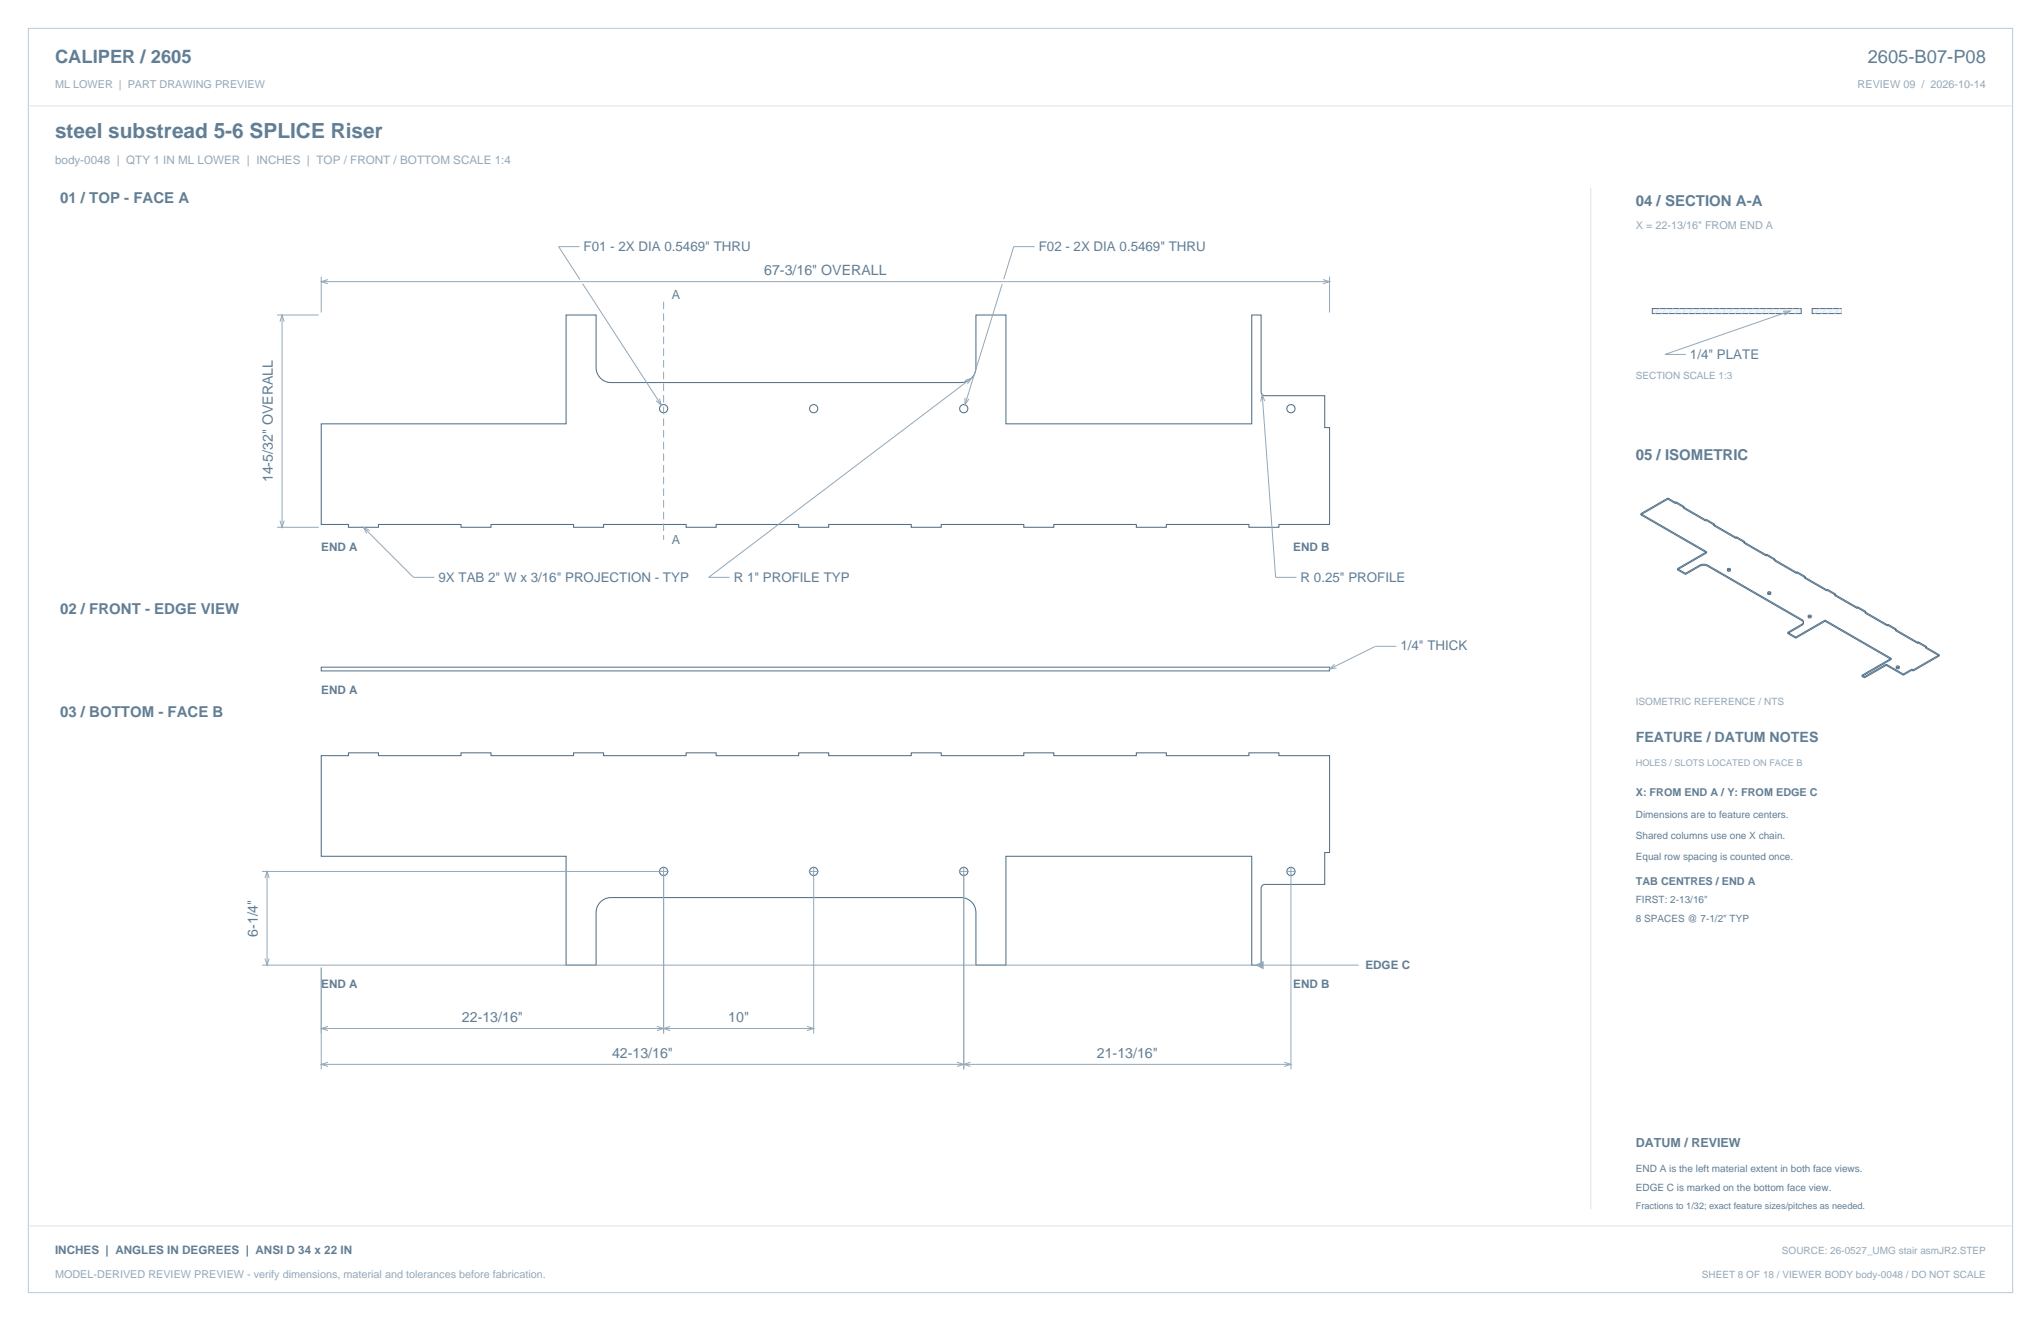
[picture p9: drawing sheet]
<svg xmlns="http://www.w3.org/2000/svg" width="864mm" height="559mm" viewBox="0 0 864 559" stroke-linecap="round" stroke-linejoin="round" font-family="sans-serif">
<path d="M12 12h839.6v534.8h-839.6z" fill="none" stroke="#b8cad8" stroke-width=".42"/>
<path d="M12 44.8h839.6M673.1 79.4v432.1" fill="none" stroke="#dbe5ed" stroke-width=".42"/>
<g fill="none" stroke="#536f85" stroke-width=".44">
<path d="M135.9 179.3h103.6v-46h12.7l.2 23.6 .7 1.8 1.4 1.7 1.9 1.1 2.2 .3 149.1-.1 1.9-.6 1.5-1.1 1.1-1.5 .6-1.8 .1-23.4h12.7v46h104v-46h4v32.5l.3 1 1.3 .6h25.3v13.5h2.1v41h-21.5v1.2h-12.7v-1.2h-34.9v1.2h-12.7v-1.2h-34.9v1.2h-12.7v-1.2h-34.9v1.2h-12.7v-1.2h-35v1.2h-12.7v-1.2h-34.9v1.2h-12.7v-1.2h-34.9v1.2h-12.7v-1.2h-34.9v1.2h-12.7v-1.2h-35v1.2h-12.7v-1.2h-11.5zM135.9 319.7h11.5v-1.2h12.7v1.2h35v-1.2h12.7v1.2h34.9v-1.2h12.7v1.2h34.9v-1.2h12.7v1.2h34.9v-1.2h12.7v1.2h35v-1.2h12.7v1.2h34.9v-1.2h12.7v1.2h34.9v-1.2h12.7v1.2h34.9v-1.2h12.7v1.2h21.5v40.9h-2.1v13.5h-25.3l-1.4 .8-.2 .8v32.6h-4v-46.1h-104v46.1h-12.7l-.1-23.7-.8-2-1.5-1.6-1.8-.9-2.1-.4-149.1 .1-1.8 .6-1.6 1.1-1.1 1.5-.7 2-.1 23.3h-12.7v-46.1h-103.6z"/>
<circle cx="280.8" cy="172.9" r="1.74"/>
<circle cx="344.3" cy="172.9" r="1.74"/>
<circle cx="407.8" cy="172.9" r="1.74"/>
<circle cx="546.2" cy="172.9" r="1.74"/>
<circle cx="280.8" cy="368.6" r="1.74"/>
<circle cx="344.3" cy="368.6" r="1.74"/>
<circle cx="407.8" cy="368.6" r="1.74"/>
<circle cx="546.2" cy="368.6" r="1.74"/>
</g>
<g fill="none" stroke="#93a8b9" stroke-width=".42">
<path d="M135.9 117v15.2M135.9 119.1h426.7M138.8 118.3l-2.9 .8 2.9 .9M245.2 104.3h-8.8l9 14M437.8 104.3h-8.8l-4.3 13.8M559.7 118.3l2.9 .8-2.9 .9M562.6 117v15.2M117.2 133.3h17.7M118.5 136.1l.8-2.8 .9 2.8M119.3 133.3v89.8M246.5 120l33.3 51.4M424.1 120.2l-15.8 51"/>
<path d="M411.1 160l-111.2 84.2h8.8M279 168.6l.8 2.8-2.2-1.9M408.3 168.3v2.9l1.7-2.4M408.3 161l2.8-1-1.7 2.4M534.1 166.9l5.7 77.3h8.8M535.2 169.7l-1.1-2.8-.7 2.9M117.2 223.1h17.7M118.5 220.2l.8 2.9 .9-2.9M153.8 223.1l21.2 21.1h8.8M156.4 224.4l-2.6-1.3 1.4 2.6M590.8 273.4h-8.8l-19.4 9.6M564.7 281l-2.1 2 2.9-.4"/>
<path d="M110.9 368.6h172M112.1 371.5l.9-2.9 .9 2.9M113 368.6v39.7M280.8 366.5v70.7M342.2 368.6h4.2M344.3 366.5v70.7M405.7 368.6h4.2M407.8 366.5v85.9M544.1 368.6h4.3M546.2 366.5v85.9M110.9 408.3h419.7M112.1 405.4l.9 2.9 .9-2.9"/>
<path d="M135.9 409.3v43.1M531.6 408.3h43.3M135.9 435.1h208.4M138.8 434.2l-2.9 .9 2.9 .9M278 434.2l2.8 .9-2.8 .9M283.6 434.2l-2.8 .9 2.8 .9M341.5 434.2l2.8 .9-2.8 .9M135.9 450.2h410.3M138.8 449.4l-2.9 .8 2.9 .9M405 449.4l2.8 .8-2.8 .9M410.6 449.4l-2.8 .8 2.8 .9M543.4 449.4l2.8 .8-2.8 .9"/>
</g>
<path d="M280.8 127.6v100.7" fill="none" stroke="#93a8b9" stroke-width=".42" stroke-dasharray="3.2 1.8" stroke-linecap="butt"/>
<path d="M135.9 282.2h426.7v1.6h-426.7z" fill="none" stroke="#536f85" stroke-width=".42"/>
<path d="M531.6 408.3l2.8-1.4v2.8z" fill="#93a8b9" stroke="#93a8b9" stroke-width=".42"/>
<path d="M699.1 130.5h63v2.1h-63z" fill-rule="evenodd" fill="#f2f6f9" stroke="#536f85" stroke-width=".42"/>
<g fill="none" stroke="#dbe5ed" stroke-width=".42">
<path d="M702.3 130.5l-2.1 2.1M705.1 130.5l-2.1 2.1M708 130.5l-2.2 2.1M710.8 130.5l-2.1 2.1M713.6 130.5l-2.1 2.1M716.4 130.5l-2.1 2.1M719.2 130.5l-2.1 2.1M722.1 130.5l-2.2 2.1M724.9 130.5l-2.1 2.1M727.7 130.5l-2.1 2.1M730.5 130.5l-2.1 2.1M733.4 130.5l-2.2 2.1"/>
<path d="M736.2 130.5l-2.1 2.1M739 130.5l-2.1 2.1M741.8 130.5l-2.1 2.1M744.6 130.5l-2.1 2.1M747.5 130.5l-2.2 2.1M750.3 130.5l-2.1 2.1M753.1 130.5l-2.1 2.1M755.9 130.5l-2.1 2.1M758.8 130.5l-2.2 2.1M761.6 130.5l-2.1 2.1"/>
</g>
<path d="M766.8 130.5h12.4v2.1h-12.4z" fill-rule="evenodd" fill="#f2f6f9" stroke="#536f85" stroke-width=".42"/>
<path d="M769.9 130.5l-2.1 2.1M772.8 130.5l-2.2 2.1M775.6 130.5l-2.1 2.1M778.4 130.5l-2.1 2.1M779.2 130.5l-.1 2.1M12 518.6h839.6" fill="none" stroke="#dbe5ed" stroke-width=".42"/>
<path d="M754.5 131.7l2.9-.1-2.4 1.7M757.4 131.6l-52.9 18.3h8.8" fill="none" stroke="#93a8b9" stroke-width=".42"/>
<g fill="none" stroke="#536f85" stroke-width=".42">
<path d="M694.3 217.8l27.9 16.1M694.3 217.3l27.9 16.1M694.3 217.3v.5M705.7 211.2l3.1 1.8M705.7 210.7v.5M705.7 210.7l3.1 1.8M705.7 210.7l-11.4 6.6M705.7 211.2l-11.4 6.6M708.8 212.5v.5M709.1 212.3l3.5 2M709.1 212.8l3.5 1.9M709.1 212.3l-.3 .2"/>
<path d="M709.1 212.8l-.3 .2M709.1 212.3v.5M712.2 214.9l9.4 5.5M712.2 214.4l9.4 5.5M712.2 214.4v.5M712.6 214.3l-.4 .1M712.6 214.7l-.4 .2M712.6 214.3v.4M721.6 219.9v.5M722 219.7l3.4 2M722 219.7v.5M722 219.7l-.4 .2"/>
<path d="M719.2 239.1l1.7-.4 1.7 .4M719.2 239.6l1.7-.5 1.7 .5M719.2 239.1v.5M719.2 239.1l-6 3.4M719.2 239.6l-6 3.4M722 220.2l3.4 1.9M722 220.2l-.4 .2M722.2 233.4l-12.4 7.1M722.2 233.9l-12.4 7.1M722.2 233.4v.5M722.6 239.1l39.8 23M722.6 239.1v.5"/>
<path d="M722.6 239.6l39.8 23M725.1 222.3l9.4 5.5M725.1 221.8l9.4 5.5M725.1 221.8v.5M725.4 222.1l-.3 .2M725.4 221.7l-.3 .1M725.4 221.7v.4M734.5 227.3v.5M734.8 227.1l3.4 2M734.8 227.6l3.4 1.9M734.8 227.6l-.3 .2M734.8 227.1l-.3 .2"/>
<path d="M734.8 227.1v.5M737.9 229.7l9.4 5.5M737.9 229.2l9.4 5.5M737.9 229.2v.5M738.2 229.1l-.3 .1M738.2 229.1v.4M738.2 229.5l-.3 .2M747.3 234.7v.5M747.6 234.5l3.4 2M747.6 235l3.4 1.9M747.6 234.5v.5M747.6 235l-.3 .2"/>
<path d="M747.6 234.5l-.3 .2M750.7 237.1l9.4 5.5M750.7 236.6l9.4 5.5M750.7 236.6v.5M751 236.5v.4M751 236.5l-.3 .1M751 236.9l-.3 .2M709.8 240.5l3.4 2M709.8 241l3.4 2M709.8 240.5v.5M713.2 242.5v.5M731.1 241.1v.5"/>
<path d="M732 240.5h-.9v.6M732 240.5v.6h-.9M732 241v.6h-.9M732 241h-.9v.6M732 240.5v.5M748.2 250.9v.5M749.1 250.4v.5h-.9M749.1 250.9v.5h-.9M749.1 250.4h-.9v.5M749.1 250.9h-.9v.5M749.1 250.4v.5M760.1 242.1v.5"/>
<path d="M760.4 241.9l3.4 2M760.4 242.4l3.4 2M760.4 241.9l-.3 .2M760.4 242.4l-.3 .2M760.4 241.9v.5M763.5 244.5l9.4 5.5M763.5 244l9.4 5.5M763.5 244v.5M763.8 244.4l-.3 .1M763.8 243.9v.5M763.8 243.9l-.3 .1M772.9 249.5v.5"/>
<path d="M773.2 249.8l-.3 .2M773.2 249.3l3.5 2M773.2 249.8l3.5 2M773.2 249.3v.5M773.2 249.3l-.3 .2M776.3 251.9l9.4 5.5M776.3 251.4l9.4 5.5M776.3 251.4v.5M776.7 251.3l-.4 .1M776.7 251.8l-.4 .1M776.7 251.3v.5M785.7 256.9v.5"/>
<path d="M786.1 256.7l-.4 .2M786.1 256.7l3.4 2M786.1 257.2l3.4 2M786.1 257.2l-.4 .2M786.1 256.7v.5M789.2 259.3l9.4 5.5M789.2 258.8l9.4 5.5M789.2 258.8v.5M789.5 258.7v.5M789.5 259.2l-.3 .1M789.5 258.7l-.3 .1M756.4 267.5l3.5 2"/>
<path d="M756.4 268l3.5 2M756.4 267.5v.5M759.9 269.5v.5M762.4 262.6l.7 .9-.7 1M762.4 262.1l.7 1-.7 .9M762.4 262.1v.5M762.4 264v.5M762.4 264.5l-6 3.5M762.4 264l-6 3.5M765.2 260.8v.5M766.2 260.3v.5h-1M766.2 260.8v.5h-1"/>
<path d="M766.2 260.3h-1v.5M766.2 260.8h-1v.5M766.2 260.3v.5M772.2 262.3l28 16.2M772.2 262.8l28 16.2M772.2 262.3v.5M772.2 262.8l-12.3 7.2M772.2 262.3l-12.3 7.2M798.6 264.3v.5M798.9 264.1l3.4 2M798.9 264.1l-.3 .2M798.9 264.6l3.4 2"/>
<path d="M798.9 264.6l-.3 .2M798.9 264.1v.5M800.2 278.5v.5M800.2 279l-12.4 7.1M800.2 278.5l-12.4 7.1M802 266.7l9.4 5.5M802 266.2l9.4 5.5M802 266.2v.5M802.3 266.1l-.3 .1M802.3 266.6l-.3 .1M802.3 266.1v.5M811.4 271.7v.5"/>
<path d="M811.7 271.5l3.4 2M811.7 272l3.4 2M811.7 271.5v.5M811.7 271.5l-.3 .2M811.7 272l-.3 .2M814.8 274.1l5.8 3.4M814.8 273.6l5.8 3.4M814.8 273.6v.5M815.1 273.5v.5M815.1 274l-.3 .1M815.1 273.5l-.3 .1M820.6 277.5l-11.1 6.3"/>
<path d="M820.6 277l-11.1 6.3M820.6 277v.5M787.8 285.6l1.1 .6M787.8 286.1l1.1 .6M787.8 285.6v.5M788.9 286.2v.5M797.7 281.2h.8M797.7 281.7h.8M797.7 281.7l-8.8 5M797.7 281.2v.5M797.7 281.2l-8.8 5M798.5 281.2v.5"/>
<path d="M798.5 281.7l6.8 3.9M798.5 281.2l6.8 3.9M802.5 282.3v.5M803.4 281.8v.5h-.9M803.4 282.3h-.9v.5M803.4 281.8h-.9v.5M803.4 282.3v.5h-.9M803.4 281.8v.5M805.3 285.1v.5M809 283l.5 .3M809 283.5l.5 .3M809 283l-3.7 2.1"/>
<path d="M809 283v.5M809 283.5l-3.7 2.1M809.5 283.3v.5"/>
</g>
<text font-size="8.8" fill="#617e94" x="23.3" y="58.2">steel substread 5-6 SPLICE Riser</text>
<g font-size="7.8" fill="#617e94">
<text x="23.3" y="26.8">CALIPER / 2605</text>
<text x="790.3" y="26.8">2605-B07-P08</text>
</g>
<g font-size="6.3" fill="#617e94">
<text x="25.4" y="86.1">01 / TOP - FACE A</text>
<text x="692.1" y="87.1">04 / SECTION A-A</text>
<text x="692.1" y="194.4">05 / ISOMETRIC</text>
<text x="25.4" y="259.6">02 / FRONT - EDGE VIEW</text>
<text x="25.4" y="303.4">03 / BOTTOM - FACE B</text>
</g>
<g font-size="6" fill="#617e94">
<text x="323.4" y="116.3">67-3/16&quot; OVERALL</text>
<text x="115.5" y="204.1" transform="rotate(-90 115.5 204.1)">14-5/32&quot; OVERALL</text>
<text x="692.1" y="314">FEATURE / DATUM NOTES</text>
<text x="109.1" y="396.3" transform="rotate(-90 109.1 396.3)">6-1/4&quot;</text>
<text x="195.5" y="432.3">22-13/16&quot;</text>
<text x="308.1" y="432.3">10&quot;</text>
<text x="259" y="447.4">42-13/16&quot;</text>
<text x="464.1" y="447.4">21-13/16&quot;</text>
</g>
<g font-size="5.6" fill="#617e94">
<text x="246.9" y="106.1">F01 - 2X DIA 0.5469&quot; THRU</text>
<text x="439.5" y="106.1">F02 - 2X DIA 0.5469&quot; THRU</text>
<text x="715.1" y="151.7">1/4&quot; PLATE</text>
<text x="185.5" y="246">9X TAB 2&quot; W x 3/16&quot; PROJECTION - TYP</text>
<text x="310.4" y="246">R 1&quot; PROFILE TYP</text>
<text x="550.3" y="246">R 0.25&quot; PROFILE</text>
<text x="592.6" y="275.2">1/4&quot; THICK</text>
</g>
<g font-size="5.3" fill="#617e94">
<text x="284.3" y="126.5">A</text>
<text x="284.3" y="230.1">A</text>
<text x="692.1" y="485.1">DATUM / REVIEW</text>
</g>
<text font-size="4.9" fill="#93a8b9" x="23.3" y="69.5">body-0048 | QTY 1 IN ML LOWER | INCHES | TOP / FRONT / BOTTOM SCALE 1:4</text>
<g font-size="4.9" fill="#617e94">
<text x="135.9" y="233.3">END A</text>
<text x="547.2" y="233.3">END B</text>
<text x="135.9" y="293.7">END A</text>
<text x="577.7" y="410">EDGE C</text>
<text x="135.9" y="418.1">END A</text>
<text x="547.2" y="418.1">END B</text>
<text x="23.3" y="530.6">INCHES | ANGLES IN DEGREES | ANSI D 34 x 22 IN</text>
</g>
<g font-size="4.6" fill="#93a8b9">
<text x="23.3" y="37">ML LOWER | PART DRAWING PREVIEW</text>
<text x="786" y="37">REVIEW 09 / 2026-10-14</text>
<text x="692.1" y="97">X = 22-13/16&quot; FROM END A</text>
<text x="23.3" y="540.5">MODEL-DERIVED REVIEW PREVIEW - verify dimensions, material and tolerances before fabrication.</text>
</g>
<g font-size="4.6" fill="#617e94">
<text x="692.1" y="336.9">X: FROM END A / Y: FROM EDGE C</text>
<text x="692.1" y="374.3">TAB CENTRES / END A</text>
</g>
<g font-size="4.2" fill="#93a8b9">
<text x="692.1" y="160.5">SECTION SCALE 1:3</text>
<text x="692.1" y="298.1">ISOMETRIC REFERENCE / NTS</text>
<text x="754" y="530.6">SOURCE: 26-0527_UMG stair asmJR2.STEP</text>
<text x="720.1" y="540.5">SHEET 8 OF 18 / VIEWER BODY body-0048 / DO NOT SCALE</text>
</g>
<g font-size="4.2" fill="#617e94">
<text x="692.1" y="346.1">Dimensions are to feature centers.</text>
<text x="692.1" y="354.9">Shared columns use one X chain.</text>
<text x="692.1" y="363.7">Equal row spacing is counted once.</text>
<text x="692.1" y="382.1">FIRST: 2-13/16&quot;</text>
<text x="692.1" y="389.8">8 SPACES @ 7-1/2&quot; TYP</text>
<text x="692.1" y="495.7">END A is the left material extent in both face views.</text>
<text x="692.1" y="503.8">EDGE C is marked on the bottom face view.</text>
</g>
<text font-size="3.9" fill="#93a8b9" x="692.1" y="323.8">HOLES / SLOTS LOCATED ON FACE B</text>
<text font-size="3.9" fill="#617e94" x="692.1" y="511.5">Fractions to 1/32; exact feature sizes/pitches as needed.</text>
</svg>
